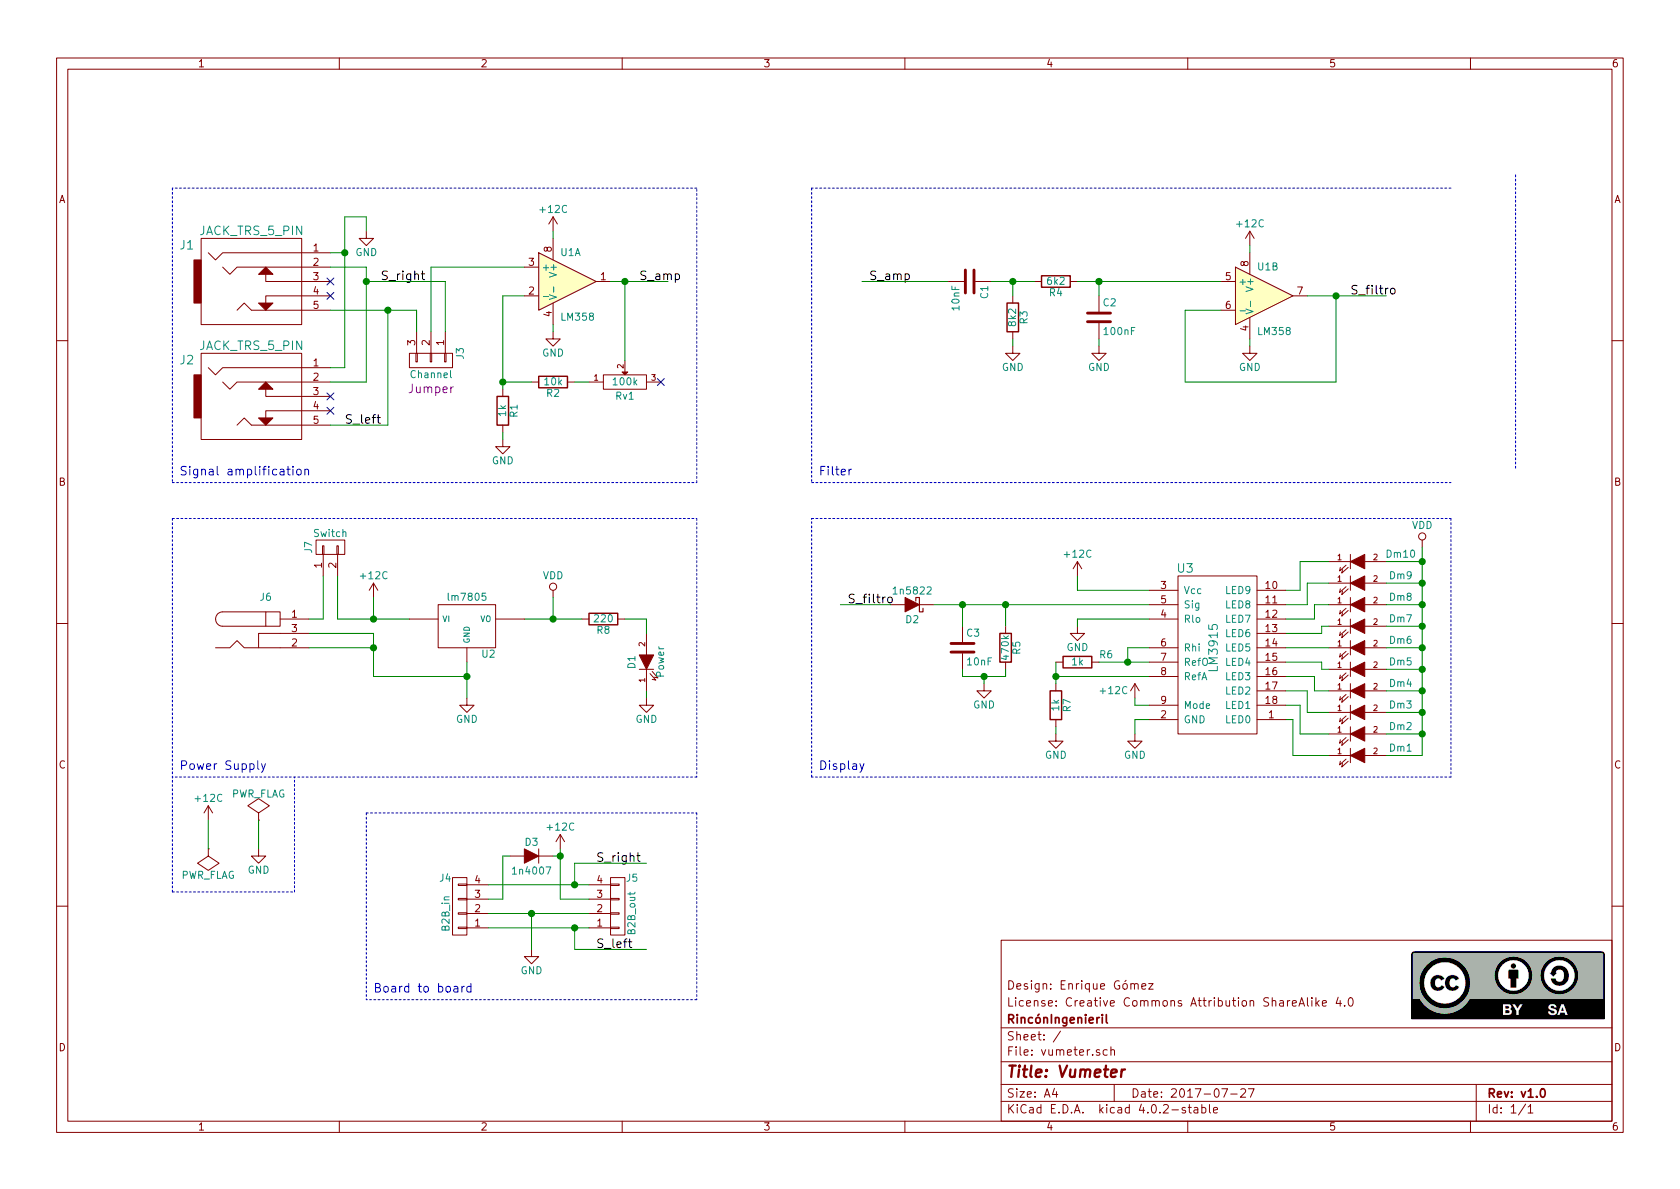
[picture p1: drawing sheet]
EESchema Schematic File Version 2
LIBS:power
LIBS:device
LIBS:transistors
LIBS:conn
LIBS:linear
LIBS:regul
LIBS:74xx
LIBS:cmos4000
LIBS:adc-dac
LIBS:memory
LIBS:xilinx
LIBS:microcontrollers
LIBS:dsp
LIBS:microchip
LIBS:analog_switches
LIBS:motorola
LIBS:texas
LIBS:intel
LIBS:audio
LIBS:interface
LIBS:digital-audio
LIBS:philips
LIBS:display
LIBS:cypress
LIBS:siliconi
LIBS:opto
LIBS:atmel
LIBS:contrib
LIBS:valves
LIBS:vumetro
LIBS:vumeter-cache
EELAYER 25 0
EELAYER END
$Descr A4 11693 8268
encoding utf-8
Sheet 1 1
Title "Vumeter"
Date "2017-07-27"
Rev "v1.0"
Comp "RincónIngenieril"
Comment1 "License: Creative Commons Attribution ShareAlike 4.0"
Comment2 "Design: Enrique Gómez"
Comment3 ""
Comment4 ""
$EndDescr
$Comp
L CONN_01X03 J3
U 1 1
P 3000 2500
F 0 "J3" H 2950 2700 50  0000 C CNN
F 1 "Channel" V 3100 2500 50  0000 C CNN
F 2 "Pin_Headers:Pin_Header_Straight_1x03_Pitch2.54mm" H 3000 2500 50  0001 C CNN
F 3 "" H 3000 2500 50  0000 C CNN
F 4 "Jumper" V 3200 2500 60  0000 C CNN "Description"
	1    3000 2500
	0    1    1    0   
$EndComp
$Comp
L GND #PWR01
U 1 1
P 2550 1600
F 0 "#PWR01" H 2550 1350 50  0001 C CNN
F 1 "GND" H 2550 1450 50  0000 C CNN
F 2 "" H 2550 1600 50  0000 C CNN
F 3 "" H 2550 1600 50  0000 C CNN
	1    2550 1600
	1    0    0    -1  
$EndComp
$Comp
L R R1
U 1 1
P 3500 2850
F 0 "R1" V 3580 2850 50  0000 C CNN
F 1 "1k" V 3500 2850 50  0000 C CNN
F 2 "Resistors_ThroughHole:R_Axial_DIN0207_L6.3mm_D2.5mm_P2.54mm_Vertical" V 3430 2850 50  0001 C CNN
F 3 "" H 3500 2850 50  0000 C CNN
	1    3500 2850
	1    0    0    -1  
$EndComp
$Comp
L GND #PWR02
U 1 1
P 3500 3050
F 0 "#PWR02" H 3500 2800 50  0001 C CNN
F 1 "GND" H 3500 2900 50  0000 C CNN
F 2 "" H 3500 3050 50  0000 C CNN
F 3 "" H 3500 3050 50  0000 C CNN
	1    3500 3050
	1    0    0    -1  
$EndComp
$Comp
L +12C #PWR03
U 1 1
P 3850 1600
F 0 "#PWR03" H 3850 1450 50  0001 C CNN
F 1 "+12C" H 3850 1750 50  0000 C CNN
F 2 "" H 3850 1600 50  0000 C CNN
F 3 "" H 3850 1600 50  0000 C CNN
	1    3850 1600
	1    0    0    -1  
$EndComp
$Comp
L C C1
U 1 1
P 6750 1950
F 0 "C1" H 6775 2050 50  0000 L CNN
F 1 "10nF" H 6775 1850 50  0000 L CNN
F 2 "Capacitors_ThroughHole:C_Rect_L7.0mm_W2.0mm_P5.00mm" H 6788 1800 50  0001 C CNN
F 3 "" H 6750 1950 50  0000 C CNN
	1    6750 1950
	0    1    1    0   
$EndComp
$Comp
L C C2
U 1 1
P 7650 2200
F 0 "C2" H 7675 2300 50  0000 L CNN
F 1 "100nF" H 7675 2100 50  0000 L CNN
F 2 "Capacitors_ThroughHole:C_Rect_L7.0mm_W2.0mm_P5.00mm" H 7688 2050 50  0001 C CNN
F 3 "" H 7650 2200 50  0000 C CNN
	1    7650 2200
	1    0    0    -1  
$EndComp
$Comp
L R R3
U 1 1
P 7050 2200
F 0 "R3" V 7130 2200 50  0000 C CNN
F 1 "8k2" V 7050 2200 50  0000 C CNN
F 2 "Resistors_ThroughHole:R_Axial_DIN0207_L6.3mm_D2.5mm_P2.54mm_Vertical" V 6980 2200 50  0001 C CNN
F 3 "" H 7050 2200 50  0000 C CNN
	1    7050 2200
	1    0    0    -1  
$EndComp
$Comp
L R R4
U 1 1
P 7350 1950
F 0 "R4" V 7430 1950 50  0000 C CNN
F 1 "6k2" V 7350 1950 50  0000 C CNN
F 2 "Resistors_ThroughHole:R_Axial_DIN0207_L6.3mm_D2.5mm_P2.54mm_Vertical" V 7280 1950 50  0001 C CNN
F 3 "" H 7350 1950 50  0000 C CNN
	1    7350 1950
	0    1    1    0   
$EndComp
$Comp
L GND #PWR04
U 1 1
P 7050 2400
F 0 "#PWR04" H 7050 2150 50  0001 C CNN
F 1 "GND" H 7050 2250 50  0000 C CNN
F 2 "" H 7050 2400 50  0000 C CNN
F 3 "" H 7050 2400 50  0000 C CNN
	1    7050 2400
	1    0    0    -1  
$EndComp
$Comp
L GND #PWR05
U 1 1
P 7650 2400
F 0 "#PWR05" H 7650 2150 50  0001 C CNN
F 1 "GND" H 7650 2250 50  0000 C CNN
F 2 "" H 7650 2400 50  0000 C CNN
F 3 "" H 7650 2400 50  0000 C CNN
	1    7650 2400
	1    0    0    -1  
$EndComp
$Comp
L LM358 U1
U 1 1
P 3950 1950
F 0 "U1" H 3900 2150 50  0000 L CNN
F 1 "LM358" H 3900 1700 50  0000 L CNN
F 2 "Housings_DIP:DIP-8_W7.62mm_LongPads" H 3950 1950 50  0001 C CNN
F 3 "" H 3950 1950 50  0000 C CNN
	1    3950 1950
	1    0    0    -1  
$EndComp
$Comp
L GND #PWR06
U 1 1
P 3850 2300
F 0 "#PWR06" H 3850 2050 50  0001 C CNN
F 1 "GND" H 3850 2150 50  0000 C CNN
F 2 "" H 3850 2300 50  0000 C CNN
F 3 "" H 3850 2300 50  0000 C CNN
	1    3850 2300
	1    0    0    -1  
$EndComp
$Comp
L GND #PWR07
U 1 1
P 7500 4350
F 0 "#PWR07" H 7500 4100 50  0001 C CNN
F 1 "GND" H 7500 4200 50  0000 C CNN
F 2 "" H 7500 4350 50  0000 C CNN
F 3 "" H 7500 4350 50  0000 C CNN
	1    7500 4350
	1    0    0    -1  
$EndComp
$Comp
L +12C #PWR08
U 1 1
P 7500 4000
F 0 "#PWR08" H 7500 3850 50  0001 C CNN
F 1 "+12C" H 7500 4150 50  0000 C CNN
F 2 "" H 7500 4000 50  0000 C CNN
F 3 "" H 7500 4000 50  0000 C CNN
	1    7500 4000
	1    0    0    -1  
$EndComp
$Comp
L R R6
U 1 1
P 7500 4600
F 0 "R6" V 7450 4800 50  0000 C CNN
F 1 "1k" V 7500 4600 50  0000 C CNN
F 2 "Resistors_ThroughHole:R_Axial_DIN0207_L6.3mm_D2.5mm_P2.54mm_Vertical" V 7430 4600 50  0001 C CNN
F 3 "" H 7500 4600 50  0000 C CNN
	1    7500 4600
	0    1    1    0   
$EndComp
$Comp
L GND #PWR09
U 1 1
P 7900 5100
F 0 "#PWR09" H 7900 4850 50  0001 C CNN
F 1 "GND" H 7900 4950 50  0000 C CNN
F 2 "" H 7900 5100 50  0000 C CNN
F 3 "" H 7900 5100 50  0000 C CNN
	1    7900 5100
	1    0    0    -1  
$EndComp
$Comp
L R R7
U 1 1
P 7350 4900
F 0 "R7" V 7430 4900 50  0000 C CNN
F 1 "1k" V 7350 4900 50  0000 C CNN
F 2 "Resistors_ThroughHole:R_Axial_DIN0207_L6.3mm_D2.5mm_P2.54mm_Vertical" V 7280 4900 50  0001 C CNN
F 3 "" H 7350 4900 50  0000 C CNN
	1    7350 4900
	1    0    0    -1  
$EndComp
$Comp
L GND #PWR010
U 1 1
P 7350 5100
F 0 "#PWR010" H 7350 4850 50  0001 C CNN
F 1 "GND" H 7350 4950 50  0000 C CNN
F 2 "" H 7350 5100 50  0000 C CNN
F 3 "" H 7350 5100 50  0000 C CNN
	1    7350 5100
	1    0    0    -1  
$EndComp
$Comp
L LED Dm10
U 1 1
P 9450 3900
F 0 "Dm10" H 9750 3950 50  0000 C CNN
F 1 "LED" H 9450 3800 50  0001 C CNN
F 2 "LEDs:LED_D5.0mm" H 9450 3900 50  0001 C CNN
F 3 "" H 9450 3900 50  0000 C CNN
	1    9450 3900
	1    0    0    -1  
$EndComp
$Comp
L LED Dm9
U 1 1
P 9450 4050
F 0 "Dm9" H 9750 4100 50  0000 C CNN
F 1 "LED" H 9450 3950 50  0001 C CNN
F 2 "LEDs:LED_D5.0mm" H 9450 4050 50  0001 C CNN
F 3 "" H 9450 4050 50  0000 C CNN
	1    9450 4050
	1    0    0    -1  
$EndComp
$Comp
L LED Dm8
U 1 1
P 9450 4200
F 0 "Dm8" H 9750 4250 50  0000 C CNN
F 1 "LED" H 9450 4100 50  0001 C CNN
F 2 "LEDs:LED_D5.0mm" H 9450 4200 50  0001 C CNN
F 3 "" H 9450 4200 50  0000 C CNN
	1    9450 4200
	1    0    0    -1  
$EndComp
$Comp
L LED Dm7
U 1 1
P 9450 4350
F 0 "Dm7" H 9750 4400 50  0000 C CNN
F 1 "LED" H 9450 4250 50  0001 C CNN
F 2 "LEDs:LED_D5.0mm" H 9450 4350 50  0001 C CNN
F 3 "" H 9450 4350 50  0000 C CNN
	1    9450 4350
	1    0    0    -1  
$EndComp
$Comp
L LED Dm6
U 1 1
P 9450 4500
F 0 "Dm6" H 9750 4550 50  0000 C CNN
F 1 "LED" H 9450 4400 50  0001 C CNN
F 2 "LEDs:LED_D5.0mm" H 9450 4500 50  0001 C CNN
F 3 "" H 9450 4500 50  0000 C CNN
	1    9450 4500
	1    0    0    -1  
$EndComp
$Comp
L LED Dm5
U 1 1
P 9450 4650
F 0 "Dm5" H 9750 4700 50  0000 C CNN
F 1 "LED" H 9450 4550 50  0001 C CNN
F 2 "LEDs:LED_D5.0mm" H 9450 4650 50  0001 C CNN
F 3 "" H 9450 4650 50  0000 C CNN
	1    9450 4650
	1    0    0    -1  
$EndComp
$Comp
L LED Dm4
U 1 1
P 9450 4800
F 0 "Dm4" H 9750 4850 50  0000 C CNN
F 1 "LED" H 9450 4700 50  0001 C CNN
F 2 "LEDs:LED_D5.0mm" H 9450 4800 50  0001 C CNN
F 3 "" H 9450 4800 50  0000 C CNN
	1    9450 4800
	1    0    0    -1  
$EndComp
$Comp
L LED Dm3
U 1 1
P 9450 4950
F 0 "Dm3" H 9750 5000 50  0000 C CNN
F 1 "LED" H 9450 4850 50  0001 C CNN
F 2 "LEDs:LED_D5.0mm" H 9450 4950 50  0001 C CNN
F 3 "" H 9450 4950 50  0000 C CNN
	1    9450 4950
	1    0    0    -1  
$EndComp
$Comp
L LED Dm2
U 1 1
P 9450 5100
F 0 "Dm2" H 9750 5150 50  0000 C CNN
F 1 "LED" H 9450 5000 50  0001 C CNN
F 2 "LEDs:LED_D5.0mm" H 9450 5100 50  0001 C CNN
F 3 "" H 9450 5100 50  0000 C CNN
	1    9450 5100
	1    0    0    -1  
$EndComp
$Comp
L LED Dm1
U 1 1
P 9450 5250
F 0 "Dm1" H 9750 5300 50  0000 C CNN
F 1 "LED" H 9450 5150 50  0001 C CNN
F 2 "LEDs:LED_D5.0mm" H 9450 5250 50  0001 C CNN
F 3 "" H 9450 5250 50  0000 C CNN
	1    9450 5250
	1    0    0    -1  
$EndComp
$Comp
L D_Schottky D2
U 1 1
P 6350 4200
F 0 "D2" H 6350 4300 50  0000 C CNN
F 1 "1n5822" H 6350 4100 50  0000 C CNN
F 2 "Diodes_ThroughHole:D_A-405_P10.16mm_Horizontal" H 6350 4200 50  0001 C CNN
F 3 "" H 6350 4200 50  0000 C CNN
	1    6350 4200
	-1   0    0    1   
$EndComp
$Comp
L C C3
U 1 1
P 6700 4500
F 0 "C3" H 6725 4600 50  0000 L CNN
F 1 "10nF" H 6725 4400 50  0000 L CNN
F 2 "Capacitors_ThroughHole:C_Rect_L7.0mm_W2.0mm_P5.00mm" H 6738 4350 50  0001 C CNN
F 3 "" H 6700 4500 50  0000 C CNN
	1    6700 4500
	1    0    0    -1  
$EndComp
$Comp
L R R5
U 1 1
P 7000 4500
F 0 "R5" V 7080 4500 50  0000 C CNN
F 1 "470k" V 7000 4500 50  0000 C CNN
F 2 "Resistors_ThroughHole:R_Axial_DIN0207_L6.3mm_D2.5mm_P2.54mm_Vertical" V 6930 4500 50  0001 C CNN
F 3 "" H 7000 4500 50  0000 C CNN
	1    7000 4500
	1    0    0    -1  
$EndComp
$Comp
L GND #PWR011
U 1 1
P 6850 4750
F 0 "#PWR011" H 6850 4500 50  0001 C CNN
F 1 "GND" H 6850 4600 50  0000 C CNN
F 2 "" H 6850 4750 50  0000 C CNN
F 3 "" H 6850 4750 50  0000 C CNN
	1    6850 4750
	1    0    0    -1  
$EndComp
$Comp
L VDD #PWR012
U 1 1
P 9900 3800
F 0 "#PWR012" H 9900 3650 50  0001 C CNN
F 1 "VDD" H 9900 3950 50  0000 C CNN
F 2 "" H 9900 3800 50  0000 C CNN
F 3 "" H 9900 3800 50  0000 C CNN
	1    9900 3800
	1    0    0    -1  
$EndComp
$Comp
L R R2
U 1 1
P 3850 2650
F 0 "R2" V 3930 2650 50  0000 C CNN
F 1 "10k" V 3850 2650 50  0000 C CNN
F 2 "Resistors_ThroughHole:R_Axial_DIN0207_L6.3mm_D2.5mm_P2.54mm_Vertical" V 3780 2650 50  0001 C CNN
F 3 "" H 3850 2650 50  0000 C CNN
	1    3850 2650
	0    1    1    0   
$EndComp
$Comp
L POT Rv1
U 1 1
P 4350 2650
F 0 "Rv1" H 4350 2550 50  0000 C CNN
F 1 "100k" H 4350 2650 50  0000 C CNN
F 2 "Potentiometers:Potentiometer_Trimmer_ACP_CA9h2.5_Vertical_Px2.5mm_Py5.0mm" H 4350 2650 50  0001 C CNN
F 3 "" H 4350 2650 50  0000 C CNN
	1    4350 2650
	1    0    0    -1  
$EndComp
$Comp
L BARREL_JACK J6
U 1 1
P 1850 4400
F 0 "J6" H 1850 4650 50  0000 C CNN
F 1 "BARREL_JACK" H 1850 4200 50  0001 C CNN
F 2 "Connect:BARREL_JACK" H 1850 4400 50  0001 C CNN
F 3 "" H 1850 4400 50  0000 C CNN
	1    1850 4400
	1    0    0    -1  
$EndComp
$Comp
L +12C #PWR013
U 1 1
P 2600 4150
F 0 "#PWR013" H 2600 4000 50  0001 C CNN
F 1 "+12C" H 2600 4300 50  0000 C CNN
F 2 "" H 2600 4150 50  0000 C CNN
F 3 "" H 2600 4150 50  0000 C CNN
	1    2600 4150
	1    0    0    -1  
$EndComp
$Comp
L VDD #PWR014
U 1 1
P 3850 4150
F 0 "#PWR014" H 3850 4000 50  0001 C CNN
F 1 "VDD" H 3850 4300 50  0000 C CNN
F 2 "" H 3850 4150 50  0000 C CNN
F 3 "" H 3850 4150 50  0000 C CNN
	1    3850 4150
	1    0    0    -1  
$EndComp
$Comp
L GND #PWR015
U 1 1
P 3250 4850
F 0 "#PWR015" H 3250 4600 50  0001 C CNN
F 1 "GND" H 3250 4700 50  0000 C CNN
F 2 "" H 3250 4850 50  0000 C CNN
F 3 "" H 3250 4850 50  0000 C CNN
	1    3250 4850
	1    0    0    -1  
$EndComp
$Comp
L LED D1
U 1 1
P 4500 4600
F 0 "D1" H 4500 4700 50  0000 C CNN
F 1 "Power" H 4500 4500 50  0000 C CNN
F 2 "LEDs:LED_D5.0mm" H 4500 4600 50  0001 C CNN
F 3 "" H 4500 4600 50  0000 C CNN
F 4 "1.8v" H 4500 4600 60  0001 C CNN "Vf"
F 5 "15mA" H 4500 4600 60  0001 C CNN "I"
	1    4500 4600
	0    -1   -1   0   
$EndComp
$Comp
L R R8
U 1 1
P 4200 4300
F 0 "R8" V 4280 4300 50  0000 C CNN
F 1 "220" V 4200 4300 50  0000 C CNN
F 2 "Resistors_ThroughHole:R_Axial_DIN0207_L6.3mm_D2.5mm_P2.54mm_Vertical" V 4130 4300 50  0001 C CNN
F 3 "" H 4200 4300 50  0000 C CNN
	1    4200 4300
	0    1    1    0   
$EndComp
$Comp
L GND #PWR016
U 1 1
P 4500 4850
F 0 "#PWR016" H 4500 4600 50  0001 C CNN
F 1 "GND" H 4500 4700 50  0000 C CNN
F 2 "" H 4500 4850 50  0000 C CNN
F 3 "" H 4500 4850 50  0000 C CNN
	1    4500 4850
	1    0    0    -1  
$EndComp
$Comp
L CONN_01X02 J7
U 1 1
P 2300 3800
F 0 "J7" H 2300 3950 50  0000 C CNN
F 1 "Switch" V 2400 3800 50  0000 C CNN
F 2 "Pin_Headers:Pin_Header_Straight_1x02_Pitch2.54mm" H 2300 3800 50  0001 C CNN
F 3 "" H 2300 3800 50  0000 C CNN
	1    2300 3800
	0    -1   -1   0   
$EndComp
Text Notes 1250 5350 0    60   ~ 0
Power Supply
$Comp
L +12C #PWR017
U 1 1
P 7900 4850
F 0 "#PWR017" H 7900 4700 50  0001 C CNN
F 1 "+12C" H 7750 4900 50  0000 C CNN
F 2 "" H 7900 4850 50  0000 C CNN
F 3 "" H 7900 4850 50  0000 C CNN
	1    7900 4850
	1    0    0    -1  
$EndComp
$Comp
L +12C #PWR018
U 1 1
P 1450 5700
F 0 "#PWR018" H 1450 5550 50  0001 C CNN
F 1 "+12C" H 1450 5850 50  0000 C CNN
F 2 "" H 1450 5700 50  0000 C CNN
F 3 "" H 1450 5700 50  0000 C CNN
	1    1450 5700
	1    0    0    -1  
$EndComp
$Comp
L GND #PWR019
U 1 1
P 1800 5900
F 0 "#PWR019" H 1800 5650 50  0001 C CNN
F 1 "GND" H 1800 5750 50  0000 C CNN
F 2 "" H 1800 5900 50  0000 C CNN
F 3 "" H 1800 5900 50  0000 C CNN
	1    1800 5900
	1    0    0    -1  
$EndComp
$Comp
L PWR_FLAG #FLG020
U 1 1
P 1800 5700
F 0 "#FLG020" H 1800 5795 50  0001 C CNN
F 1 "PWR_FLAG" H 1800 5880 50  0000 C CNN
F 2 "" H 1800 5700 50  0000 C CNN
F 3 "" H 1800 5700 50  0000 C CNN
	1    1800 5700
	1    0    0    -1  
$EndComp
$Comp
L PWR_FLAG #FLG021
U 1 1
P 1450 5900
F 0 "#FLG021" H 1450 5995 50  0001 C CNN
F 1 "PWR_FLAG" H 1450 6080 50  0000 C CNN
F 2 "" H 1450 5900 50  0000 C CNN
F 3 "" H 1450 5900 50  0000 C CNN
	1    1450 5900
	-1   0    0    1   
$EndComp
NoConn ~ 2300 2850
NoConn ~ 4600 2650
$Comp
L JACK_TRS_5_PIN J2
U 1 1
P 1400 3050
F 0 "J2" H 1300 3600 60  0000 C CNN
F 1 "JACK_TRS_5_PIN" H 1750 3700 60  0000 C CNN
F 2 "vumetro:Jack_TRS_3.5mm_5_pin" H 1400 3050 60  0001 C CNN
F 3 "" H 1400 3050 60  0000 C CNN
	1    1400 3050
	1    0    0    -1  
$EndComp
NoConn ~ 2300 2750
$Comp
L JACK_TRS_5_PIN J1
U 1 1
P 1400 2250
F 0 "J1" H 1300 2800 60  0000 C CNN
F 1 "JACK_TRS_5_PIN" H 1750 2900 60  0000 C CNN
F 2 "vumetro:Jack_TRS_3.5mm_5_pin" H 1400 2250 60  0001 C CNN
F 3 "" H 1400 2250 60  0000 C CNN
	1    1400 2250
	1    0    0    -1  
$EndComp
NoConn ~ 2300 1950
NoConn ~ 2300 2050
$Comp
L LM358 U1
U 2 1
P 8800 2050
F 0 "U1" H 8750 2250 50  0000 L CNN
F 1 "LM358" H 8750 1800 50  0000 L CNN
F 2 "Housings_DIP:DIP-8_W7.62mm_LongPads" H 8800 2050 50  0001 C CNN
F 3 "" H 8800 2050 50  0000 C CNN
	2    8800 2050
	1    0    0    -1  
$EndComp
$Comp
L GND #PWR022
U 1 1
P 8700 2400
F 0 "#PWR022" H 8700 2150 50  0001 C CNN
F 1 "GND" H 8700 2250 50  0000 C CNN
F 2 "" H 8700 2400 50  0000 C CNN
F 3 "" H 8700 2400 50  0000 C CNN
	1    8700 2400
	1    0    0    -1  
$EndComp
$Comp
L +12C #PWR023
U 1 1
P 8700 1700
F 0 "#PWR023" H 8700 1550 50  0001 C CNN
F 1 "+12C" H 8700 1850 50  0000 C CNN
F 2 "" H 8700 1700 50  0000 C CNN
F 3 "" H 8700 1700 50  0000 C CNN
	1    8700 1700
	1    0    0    -1  
$EndComp
Text Label 4450 1950 0    60   ~ 0
S_amp
Text Label 6050 1950 0    60   ~ 0
S_amp
Text Label 9400 2050 0    60   ~ 0
S_filtro
Text Label 5900 4200 0    60   ~ 0
S_filtro
Text Notes 1250 3300 0    60   ~ 0
Signal amplification
Text Notes 5700 3300 0    60   ~ 0
Filter
Text Notes 5700 5350 0    60   ~ 0
Display
$Comp
L CONN_01X04 J4
U 1 1
P 3200 6300
F 0 "J4" H 3300 6100 50  0000 C CNN
F 1 "B2B_in" V 3300 6350 50  0000 C CNN
F 2 "Pin_Headers:Pin_Header_Straight_1x04_Pitch2.54mm" H 3200 6300 50  0001 C CNN
F 3 "" H 3200 6300 50  0000 C CNN
	1    3200 6300
	-1   0    0    1   
$EndComp
$Comp
L CONN_01X04 J5
U 1 1
P 4300 6300
F 0 "J5" H 4400 6100 50  0000 C CNN
F 1 "B2B_out" V 4400 6350 50  0000 C CNN
F 2 "Pin_Headers:Pin_Header_Straight_1x04_Pitch2.54mm" H 4300 6300 50  0001 C CNN
F 3 "" H 4300 6300 50  0000 C CNN
	1    4300 6300
	1    0    0    1   
$EndComp
$Comp
L GND #PWR024
U 1 1
P 3700 6600
F 0 "#PWR024" H 3700 6350 50  0001 C CNN
F 1 "GND" H 3700 6450 50  0000 C CNN
F 2 "" H 3700 6600 50  0000 C CNN
F 3 "" H 3700 6600 50  0000 C CNN
	1    3700 6600
	1    0    0    -1  
$EndComp
$Comp
L +12C #PWR025
U 1 1
P 3900 5900
F 0 "#PWR025" H 3900 5750 50  0001 C CNN
F 1 "+12C" H 3900 6050 50  0000 C CNN
F 2 "" H 3900 5900 50  0000 C CNN
F 3 "" H 3900 5900 50  0000 C CNN
	1    3900 5900
	1    0    0    -1  
$EndComp
$Comp
L D 1n4007
U 1 1
P 3700 5950
F 0 "1n4007" H 3700 6050 50  0000 C CNN
F 1 "D3" H 3700 5850 50  0000 C CNN
F 2 "Diodes_ThroughHole:D_A-405_P10.16mm_Horizontal" H 3700 5950 50  0001 C CNN
F 3 "" H 3700 5950 50  0000 C CNN
	1    3700 5950
	-1   0    0    1   
$EndComp
Text Notes 2600 6900 0    60   ~ 0
Board to board
Text Label 4150 6000 0    60   ~ 0
S_right
Text Label 2650 1950 0    60   ~ 0
S_right
Wire Wire Line
	3100 1950 3100 2300
Wire Wire Line
	2300 2150 2900 2150
Wire Wire Line
	2900 2150 2900 2300
Wire Wire Line
	3000 2300 3000 1850
Wire Wire Line
	3500 2050 3500 2700
Wire Wire Line
	3500 2050 3650 2050
Wire Wire Line
	3700 2650 3500 2650
Connection ~ 3500 2650
Wire Wire Line
	3500 3000 3500 3050
Wire Wire Line
	3850 1650 3850 1600
Wire Wire Line
	3000 1850 3650 1850
Wire Wire Line
	6900 1950 7200 1950
Wire Wire Line
	7050 1950 7050 2050
Connection ~ 7050 1950
Wire Wire Line
	7050 2350 7050 2400
Wire Wire Line
	7650 1950 7650 2050
Wire Wire Line
	7650 2350 7650 2400
Wire Wire Line
	3850 2300 3850 2250
Wire Wire Line
	7500 4350 7500 4300
Wire Wire Line
	7500 4300 8000 4300
Wire Wire Line
	7500 4000 7500 4100
Wire Wire Line
	7500 4100 8000 4100
Wire Wire Line
	7850 4500 8000 4500
Wire Wire Line
	7850 4500 7850 4600
Wire Wire Line
	7650 4600 8000 4600
Connection ~ 7850 4600
Wire Wire Line
	7350 4600 7350 4750
Wire Wire Line
	7350 4700 8000 4700
Wire Wire Line
	7900 5000 7900 5100
Wire Wire Line
	7900 5000 8000 5000
Connection ~ 7350 4700
Wire Wire Line
	7350 5100 7350 5050
Wire Wire Line
	8950 4100 9050 4100
Wire Wire Line
	9050 4100 9050 3900
Wire Wire Line
	9050 3900 9250 3900
Wire Wire Line
	8950 4200 9100 4200
Wire Wire Line
	9100 4200 9100 4050
Wire Wire Line
	9100 4050 9250 4050
Wire Wire Line
	8950 4300 9150 4300
Wire Wire Line
	9150 4300 9150 4200
Wire Wire Line
	9150 4200 9250 4200
Wire Wire Line
	8950 4400 9200 4400
Wire Wire Line
	9200 4400 9200 4350
Wire Wire Line
	9200 4350 9250 4350
Wire Wire Line
	8950 4500 9250 4500
Wire Wire Line
	8950 4600 9200 4600
Wire Wire Line
	9200 4600 9200 4650
Wire Wire Line
	9200 4650 9250 4650
Wire Wire Line
	8950 4700 9150 4700
Wire Wire Line
	9150 4700 9150 4800
Wire Wire Line
	9150 4800 9250 4800
Wire Wire Line
	8950 4800 9100 4800
Wire Wire Line
	9100 4800 9100 4950
Wire Wire Line
	9100 4950 9250 4950
Wire Wire Line
	8950 4900 9050 4900
Wire Wire Line
	9050 4900 9050 5100
Wire Wire Line
	9050 5100 9250 5100
Wire Wire Line
	8950 5000 9000 5000
Wire Wire Line
	9000 5000 9000 5250
Wire Wire Line
	9000 5250 9250 5250
Wire Wire Line
	9650 3900 9900 3900
Wire Wire Line
	9900 5250 9650 5250
Wire Wire Line
	9900 4050 9650 4050
Wire Wire Line
	9900 4200 9650 4200
Wire Wire Line
	9900 4350 9650 4350
Wire Wire Line
	9900 4500 9650 4500
Wire Wire Line
	9900 4650 9650 4650
Wire Wire Line
	9900 4800 9650 4800
Wire Wire Line
	9900 4950 9650 4950
Wire Wire Line
	9900 5100 9650 5100
Wire Wire Line
	6500 4200 8000 4200
Wire Wire Line
	6700 4350 6700 4200
Connection ~ 6700 4200
Wire Wire Line
	7000 4350 7000 4200
Connection ~ 7000 4200
Wire Wire Line
	6700 4650 6700 4700
Wire Wire Line
	6700 4700 7000 4700
Wire Wire Line
	7000 4700 7000 4650
Wire Wire Line
	6850 4750 6850 4700
Connection ~ 6850 4700
Wire Wire Line
	4000 2650 4100 2650
Wire Wire Line
	4350 2500 4350 1950
Wire Wire Line
	2400 2550 2300 2550
Wire Wire Line
	2400 1500 2400 2550
Wire Wire Line
	2300 2950 2700 2950
Wire Wire Line
	2700 2950 2700 2150
Connection ~ 2700 2150
Wire Wire Line
	2350 4300 2850 4300
Wire Wire Line
	2150 4400 2600 4400
Wire Wire Line
	2600 4400 2600 4700
Wire Wire Line
	2150 4500 2600 4500
Wire Wire Line
	2600 4700 3250 4700
Wire Wire Line
	3250 4600 3250 4850
Connection ~ 2600 4500
Wire Wire Line
	2600 4150 2600 4300
Connection ~ 2600 4300
Wire Wire Line
	3650 4300 4050 4300
Wire Wire Line
	3850 4300 3850 4150
Connection ~ 3250 4700
Connection ~ 3850 4300
Wire Wire Line
	4350 4300 4500 4300
Wire Wire Line
	4500 4300 4500 4400
Wire Wire Line
	4500 4850 4500 4800
Wire Wire Line
	2150 4300 2250 4300
Wire Wire Line
	2250 4300 2250 4000
Wire Wire Line
	2350 4000 2350 4300
Wire Notes Line
	1200 3600 4850 3600
Wire Notes Line
	4850 3600 4850 5400
Wire Wire Line
	7900 4850 7900 4900
Wire Wire Line
	7900 4900 8000 4900
Wire Wire Line
	1450 5700 1450 5900
Wire Wire Line
	1800 5700 1800 5900
Wire Wire Line
	2550 2650 2300 2650
Wire Wire Line
	2550 1850 2550 2650
Wire Wire Line
	2300 1850 2550 1850
Wire Wire Line
	2550 1950 3100 1950
Connection ~ 2550 1950
Wire Wire Line
	7500 1950 8500 1950
Connection ~ 7650 1950
Wire Wire Line
	8700 1700 8700 1750
Wire Wire Line
	8700 2350 8700 2400
Wire Wire Line
	8500 2150 8250 2150
Wire Wire Line
	8250 2150 8250 2650
Wire Wire Line
	8250 2650 9300 2650
Wire Wire Line
	9300 2650 9300 2050
Wire Wire Line
	9100 2050 9650 2050
Connection ~ 9300 2050
Connection ~ 4350 1950
Wire Wire Line
	5850 4200 6200 4200
Wire Notes Line
	1200 3350 4850 3350
Wire Notes Line
	4850 3350 4850 1300
Wire Notes Line
	4850 1300 1200 1300
Wire Notes Line
	1200 1300 1200 3350
Wire Notes Line
	5650 3350 10100 3350
Wire Notes Line
	10550 3250 10550 1200
Wire Notes Line
	10100 1300 5650 1300
Wire Notes Line
	5650 1300 5650 3350
Wire Notes Line
	5650 3600 10100 3600
Wire Notes Line
	10100 3600 10100 5400
Wire Notes Line
	10100 5400 5650 5400
Wire Notes Line
	5650 5400 5650 3600
Wire Wire Line
	9900 3800 9900 5250
Connection ~ 9900 5100
Connection ~ 9900 4950
Connection ~ 9900 4800
Connection ~ 9900 4650
Connection ~ 9900 4500
Connection ~ 9900 4350
Connection ~ 9900 4200
Connection ~ 9900 4050
Connection ~ 9900 3900
Wire Notes Line
	4850 5400 1200 5400
Wire Notes Line
	1200 3600 1200 6200
Wire Notes Line
	1200 6200 2050 6200
Wire Notes Line
	2050 6200 2050 5400
Wire Wire Line
	4250 1950 4650 1950
Wire Wire Line
	6000 1950 6600 1950
Wire Notes Line
	2550 5650 4850 5650
Wire Notes Line
	2550 5650 2550 6950
Wire Notes Line
	4850 5650 4850 6950
Wire Notes Line
	4850 6950 2550 6950
Wire Wire Line
	3400 6150 4100 6150
Wire Wire Line
	3400 6350 4100 6350
Wire Wire Line
	3400 6450 4100 6450
Wire Wire Line
	3700 6600 3700 6350
Connection ~ 3700 6350
Wire Wire Line
	3400 6250 3500 6250
Wire Wire Line
	3500 6250 3500 5950
Wire Wire Line
	3500 5950 3550 5950
Wire Wire Line
	3850 5950 3900 5950
Wire Wire Line
	3900 5900 3900 6250
Wire Wire Line
	3900 6250 4100 6250
Connection ~ 3900 5950
Wire Wire Line
	4000 6150 4000 6000
Wire Wire Line
	4000 6000 4500 6000
Connection ~ 4000 6150
Wire Wire Line
	4000 6450 4000 6600
Wire Wire Line
	4000 6600 4500 6600
Connection ~ 4000 6450
Wire Wire Line
	2400 1750 2300 1750
Wire Wire Line
	2550 1600 2550 1500
Wire Wire Line
	2550 1500 2400 1500
Connection ~ 2400 1750
Text Label 2400 2950 0    60   ~ 0
S_left
Text Label 4150 6600 0    60   ~ 0
S_left
$Comp
L LM3915 U3
U 1 1
P 8200 5100
F 0 "U3" H 8250 6250 60  0000 C CNN
F 1 "LM3915" V 8450 5700 60  0000 C CNN
F 2 "Housings_DIP:DIP-18_W7.62mm_LongPads" H 8650 5400 60  0001 C CNN
F 3 "" H 8650 5400 60  0000 C CNN
	1    8200 5100
	1    0    0    -1  
$EndComp
$Comp
L lm7805 U2
U 1 1
P 3250 4350
F 0 "U2" H 3400 4154 50  0000 C CNN
F 1 "lm7805" H 3250 4550 50  0000 C CNN
F 2 "TO_SOT_Packages_THT:TO-220_Vertical" H 3250 4350 50  0001 C CNN
F 3 "" H 3250 4350 50  0000 C CNN
	1    3250 4350
	1    0    0    -1  
$EndComp
$EndSCHEMATC
